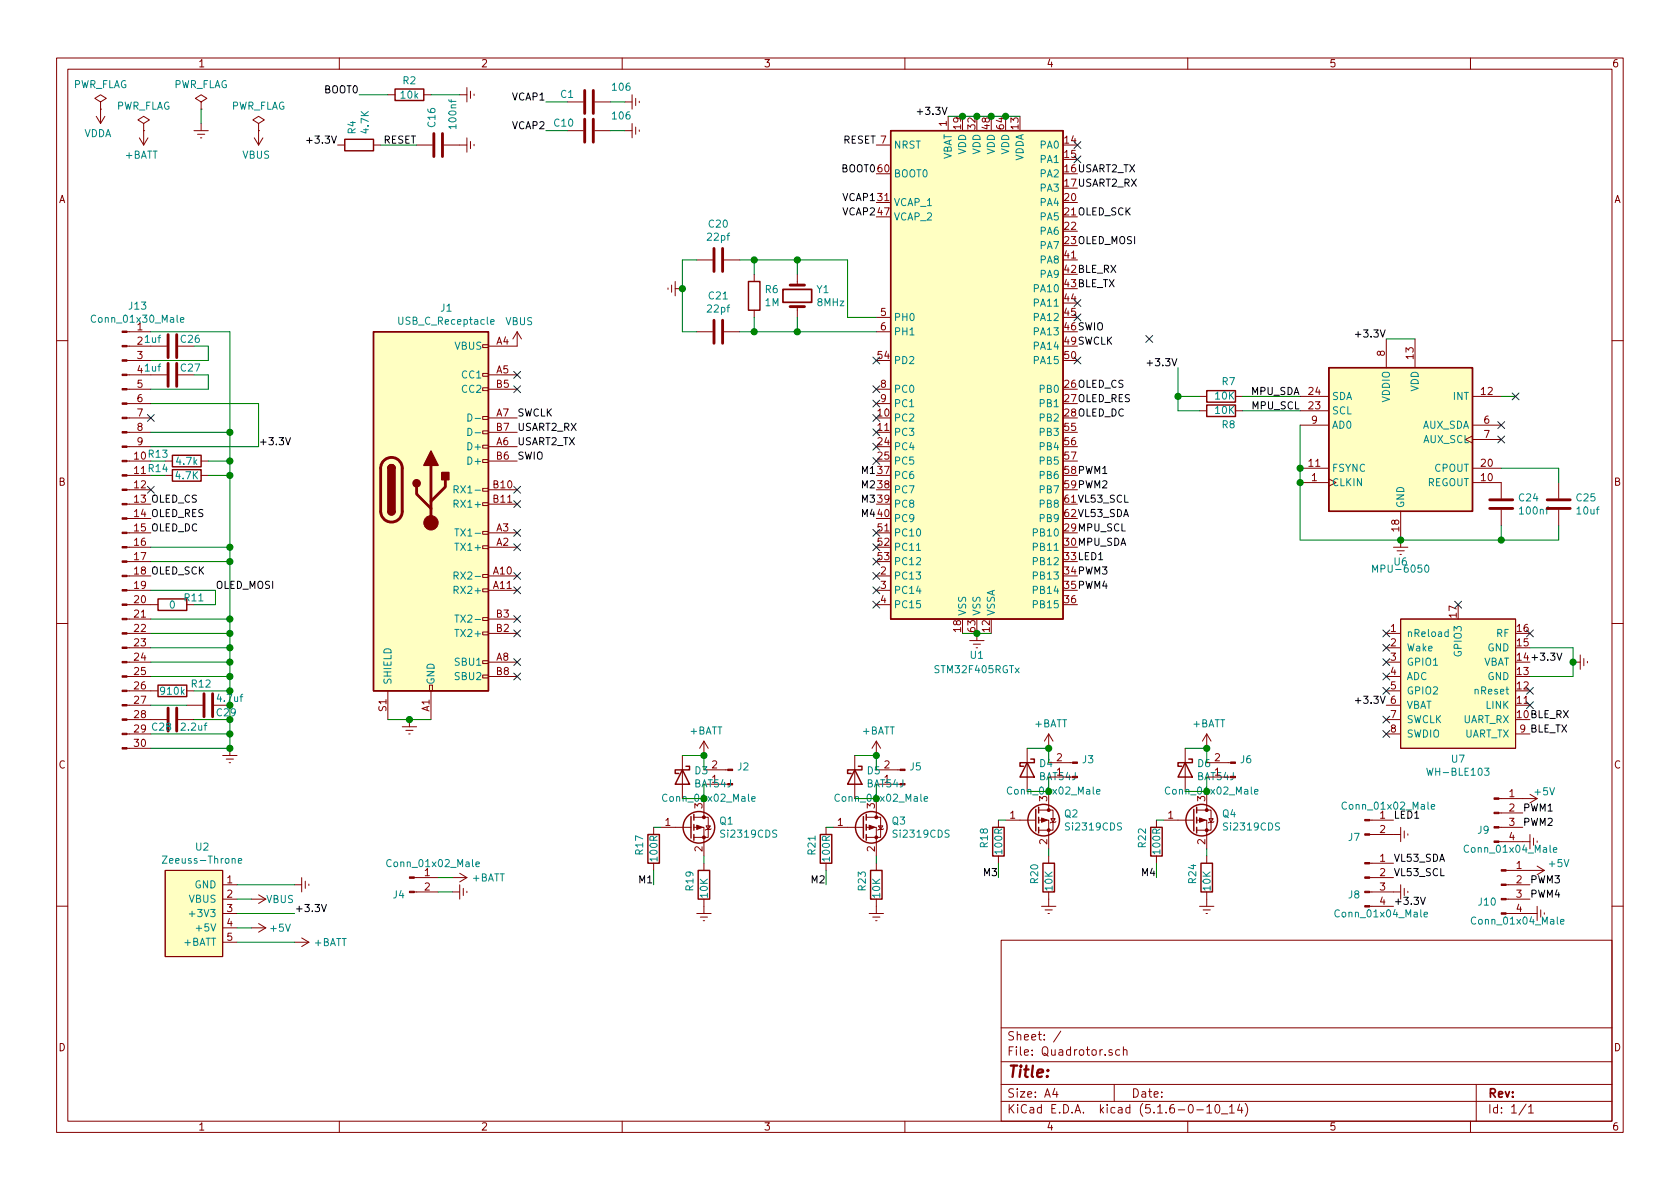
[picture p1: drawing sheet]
EESchema Schematic File Version 4
EELAYER 30 0
EELAYER END
$Descr A4 11693 8268
encoding utf-8
Sheet 1 1
Title ""
Date ""
Rev ""
Comp ""
Comment1 ""
Comment2 ""
Comment3 ""
Comment4 ""
$EndDescr
$Comp
L Device:Crystal Y1
U 1 1
P 5550 2050
F 0 "Y1" V 5504 2181 50  0000 L CNN
F 1 "8MHz" V 5595 2181 50  0000 L CNN
F 2 "Crystal:Crystal_SMD_TXC_7A-2Pin_5x3.2mm" H 5550 2050 50  0001 C CNN
F 3 "~" H 5550 2050 50  0001 C CNN
	1    5550 2050
	0    1    1    0   
$EndComp
$Comp
L Device:R R6
U 1 1
P 5250 2050
F 0 "R6" H 5320 2096 50  0000 L CNN
F 1 "1M" H 5320 2005 50  0000 L CNN
F 2 "Resistor_SMD:R_0603_1608Metric_Pad1.05x0.95mm_HandSolder" V 5180 2050 50  0001 C CNN
F 3 "~" H 5250 2050 50  0001 C CNN
	1    5250 2050
	1    0    0    -1  
$EndComp
Wire Wire Line
	5250 1800 5250 1900
Wire Wire Line
	5250 2200 5250 2300
Wire Wire Line
	5550 2200 5550 2300
Wire Wire Line
	5250 2300 5550 2300
Wire Wire Line
	5550 1800 5550 1900
Wire Wire Line
	5250 1800 5550 1800
Wire Wire Line
	5550 1800 5900 1800
Wire Wire Line
	5900 2200 6100 2200
Wire Wire Line
	5550 2300 6100 2300
Wire Wire Line
	4750 1800 4750 2000
$Comp
L power:Earth #PWR016
U 1 1
P 4750 2000
F 0 "#PWR016" H 4750 1750 50  0001 C CNN
F 1 "Earth" H 4750 1850 50  0001 C CNN
F 2 "" H 4750 2000 50  0001 C CNN
F 3 "~" H 4750 2000 50  0001 C CNN
	1    4750 2000
	0    1    1    0   
$EndComp
$Comp
L Device:C C20
U 1 1
P 5000 1800
F 0 "C20" V 4748 1800 50  0000 C CNN
F 1 "22pf" V 4839 1800 50  0000 C CNN
F 2 "Capacitor_SMD:C_0603_1608Metric_Pad1.05x0.95mm_HandSolder" H 5038 1650 50  0001 C CNN
F 3 "~" H 5000 1800 50  0001 C CNN
	1    5000 1800
	0    1    1    0   
$EndComp
$Comp
L Device:C C21
U 1 1
P 5000 2300
F 0 "C21" V 4748 2300 50  0000 C CNN
F 1 "22pf" V 4839 2300 50  0000 C CNN
F 2 "Capacitor_SMD:C_0603_1608Metric_Pad1.05x0.95mm_HandSolder" H 5038 2150 50  0001 C CNN
F 3 "~" H 5000 2300 50  0001 C CNN
	1    5000 2300
	0    1    1    0   
$EndComp
Wire Wire Line
	5150 2300 5250 2300
Connection ~ 5250 2300
Wire Wire Line
	4850 2300 4750 2300
Wire Wire Line
	5150 1800 5250 1800
Connection ~ 5250 1800
Connection ~ 4750 2000
Text Label 6100 1200 2    50   ~ 0
BOOT0
Text Label 6100 1000 2    50   ~ 0
RESET
$Comp
L power:PWR_FLAG #FLG01
U 1 1
P 700 750
F 0 "#FLG01" H 700 825 50  0001 C CNN
F 1 "PWR_FLAG" H 700 923 50  0000 C CNN
F 2 "" H 700 750 50  0001 C CNN
F 3 "~" H 700 750 50  0001 C CNN
	1    700  750 
	1    0    0    -1  
$EndComp
$Comp
L power:VDDA #PWR01
U 1 1
P 700 750
F 0 "#PWR01" H 700 600 50  0001 C CNN
F 1 "VDDA" H 718 923 50  0000 C CNN
F 2 "" H 700 750 50  0001 C CNN
F 3 "" H 700 750 50  0001 C CNN
	1    700  750 
	-1   0    0    1   
$EndComp
Text Label 2900 1000 2    50   ~ 0
RESET
$Comp
L Device:R R4
U 1 1
P 2500 1000
F 0 "R4" H 2430 954 50  0000 R CNN
F 1 "4.7K" H 2430 1045 50  0000 R CNN
F 2 "Resistor_SMD:R_0603_1608Metric_Pad1.05x0.95mm_HandSolder" V 2430 1000 50  0001 C CNN
F 3 "~" H 2500 1000 50  0001 C CNN
	1    2500 1000
	0    1    1    0   
$EndComp
Text Label 2500 650  2    50   ~ 0
BOOT0
Wire Wire Line
	2700 650  2500 650 
Wire Wire Line
	3000 650  3200 650 
$Comp
L Device:R R2
U 1 1
P 2850 650
F 0 "R2" V 2750 650 50  0000 C CNN
F 1 "10k" V 2850 650 50  0000 C CNN
F 2 "Resistor_SMD:R_0603_1608Metric_Pad1.05x0.95mm_HandSolder" V 2780 650 50  0001 C CNN
F 3 "~" H 2850 650 50  0001 C CNN
	1    2850 650 
	0    1    1    0   
$EndComp
Text Label 2350 1000 2    50   ~ 0
+3.3V
$Comp
L power:PWR_FLAG #FLG02
U 1 1
P 1000 900
F 0 "#FLG02" H 1000 975 50  0001 C CNN
F 1 "PWR_FLAG" H 1000 1073 50  0000 C CNN
F 2 "" H 1000 900 50  0001 C CNN
F 3 "~" H 1000 900 50  0001 C CNN
	1    1000 900 
	1    0    0    -1  
$EndComp
$Comp
L power:+BATT #PWR03
U 1 1
P 1000 900
F 0 "#PWR03" H 1000 750 50  0001 C CNN
F 1 "+BATT" H 1015 1073 50  0000 C CNN
F 2 "" H 1000 900 50  0001 C CNN
F 3 "" H 1000 900 50  0001 C CNN
	1    1000 900 
	-1   0    0    1   
$EndComp
Text Label 7500 2300 0    50   ~ 0
SWIO
Text Label 7500 2400 0    50   ~ 0
SWCLK
Text Label 7500 3500 0    50   ~ 0
VL53_SCL
Text Label 7500 3600 0    50   ~ 0
VL53_SDA
$Comp
L QuadoFly-rescue:WH-BLE103-RF_Bluetooth-rccar-rescue U7
U 1 1
P 10150 5250
F 0 "U7" H 10150 5227 50  0000 C CNN
F 1 "WH-BLE103" H 10150 5136 50  0000 C CNN
F 2 "RF:WH-BLE103" H 10150 5250 50  0001 C CNN
F 3 "" H 10150 5250 50  0001 C CNN
	1    10150 5250
	1    0    0    -1  
$EndComp
$Comp
L Sensor_Motion:MPU-6050 U6
U 1 1
P 9750 3050
F 0 "U6" H 9750 2200 50  0000 C CNN
F 1 "MPU-6050" H 9750 2150 50  0000 C CNN
F 2 "Sensor_Motion:InvenSense_QFN-24_4x4mm_P0.5mm" H 9750 2250 50  0001 C CNN
F 3 "https://store.invensense.com/datasheets/invensense/MPU-6050_DataSheet_V3%204.pdf" H 9750 2900 50  0001 C CNN
	1    9750 3050
	1    0    0    -1  
$EndComp
NoConn ~ 10150 4200
NoConn ~ 10650 4400
NoConn ~ 10650 4800
NoConn ~ 9650 4800
NoConn ~ 9650 4700
NoConn ~ 9650 4600
NoConn ~ 9650 4400
NoConn ~ 9650 5000
NoConn ~ 9650 5100
Text Label 9650 4900 2    50   ~ 0
+3.3V
Text Label 10650 4600 0    50   ~ 0
+3.3V
Wire Wire Line
	10650 4500 10950 4500
Wire Wire Line
	10950 4500 10950 4600
Wire Wire Line
	10950 4700 10650 4700
$Comp
L power:Earth #PWR032
U 1 1
P 10950 4600
F 0 "#PWR032" H 10950 4350 50  0001 C CNN
F 1 "Earth" H 10950 4450 50  0001 C CNN
F 2 "" H 10950 4600 50  0001 C CNN
F 3 "~" H 10950 4600 50  0001 C CNN
	1    10950 4600
	0    -1   -1   0   
$EndComp
Connection ~ 10950 4600
Wire Wire Line
	10950 4600 10950 4700
Text Label 10650 5000 0    50   ~ 0
BLE_RX
Text Label 10650 5100 0    50   ~ 0
BLE_TX
Text Label 7500 1900 0    50   ~ 0
BLE_RX
Text Label 7500 2000 0    50   ~ 0
BLE_TX
Text Label 7500 3700 0    50   ~ 0
MPU_SCL
Text Label 7500 3800 0    50   ~ 0
MPU_SDA
Text Label 9650 2350 2    50   ~ 0
+3.3V
Wire Wire Line
	9850 2350 9650 2350
$Comp
L Device:R R7
U 1 1
P 8500 2750
F 0 "R7" V 8600 2750 50  0000 R CNN
F 1 "10K" V 8500 2800 50  0000 R CNN
F 2 "Resistor_SMD:R_0603_1608Metric_Pad1.05x0.95mm_HandSolder" V 8430 2750 50  0001 C CNN
F 3 "~" H 8500 2750 50  0001 C CNN
	1    8500 2750
	0    -1   -1   0   
$EndComp
$Comp
L Device:R R8
U 1 1
P 8500 2850
F 0 "R8" V 8400 2850 50  0000 R CNN
F 1 "10K" V 8500 2900 50  0000 R CNN
F 2 "Resistor_SMD:R_0603_1608Metric_Pad1.05x0.95mm_HandSolder" V 8430 2850 50  0001 C CNN
F 3 "~" H 8500 2850 50  0001 C CNN
	1    8500 2850
	0    -1   -1   0   
$EndComp
Wire Wire Line
	9050 2950 9050 3250
Wire Wire Line
	9050 3750 9750 3750
Connection ~ 9050 3250
Wire Wire Line
	9050 3250 9050 3350
Connection ~ 9050 3350
Wire Wire Line
	9050 3350 9050 3750
$Comp
L power:Earth #PWR027
U 1 1
P 9750 3750
F 0 "#PWR027" H 9750 3500 50  0001 C CNN
F 1 "Earth" H 9750 3600 50  0001 C CNN
F 2 "" H 9750 3750 50  0001 C CNN
F 3 "~" H 9750 3750 50  0001 C CNN
	1    9750 3750
	1    0    0    -1  
$EndComp
Connection ~ 9750 3750
$Comp
L Device:C C24
U 1 1
P 10450 3500
F 0 "C24" H 10565 3546 50  0000 L CNN
F 1 "100nf" H 10565 3455 50  0000 L CNN
F 2 "Capacitor_SMD:C_0603_1608Metric_Pad1.05x0.95mm_HandSolder" H 10488 3350 50  0001 C CNN
F 3 "~" H 10450 3500 50  0001 C CNN
	1    10450 3500
	1    0    0    -1  
$EndComp
$Comp
L Device:C C25
U 1 1
P 10850 3500
F 0 "C25" H 10965 3546 50  0000 L CNN
F 1 "10uf" H 10965 3455 50  0000 L CNN
F 2 "Capacitor_SMD:C_0603_1608Metric_Pad1.05x0.95mm_HandSolder" H 10888 3350 50  0001 C CNN
F 3 "~" H 10850 3500 50  0001 C CNN
	1    10850 3500
	1    0    0    -1  
$EndComp
Wire Wire Line
	10850 3650 10850 3750
Wire Wire Line
	10850 3750 10450 3750
Wire Wire Line
	10450 3750 10450 3650
Wire Wire Line
	9750 3750 10450 3750
Connection ~ 10450 3750
Wire Wire Line
	10850 3350 10850 3250
Wire Wire Line
	10850 3250 10450 3250
NoConn ~ 10450 3050
NoConn ~ 10450 2950
Wire Wire Line
	10450 2750 10550 2750
Wire Wire Line
	9050 2750 8650 2750
Wire Wire Line
	9050 2850 8650 2850
Wire Wire Line
	8350 2750 8200 2750
Wire Wire Line
	8200 2850 8350 2850
Wire Wire Line
	8200 2550 8200 2750
Connection ~ 8200 2750
Wire Wire Line
	8200 2750 8200 2850
Text Label 8200 2550 2    50   ~ 0
+3.3V
Text Label 9050 2850 2    50   ~ 0
MPU_SCL
Text Label 9050 2750 2    50   ~ 0
MPU_SDA
Text Label 9700 6300 0    50   ~ 0
+3.3V
$Comp
L power:Earth #PWR022
U 1 1
P 9700 6200
F 0 "#PWR022" H 9700 5950 50  0001 C CNN
F 1 "Earth" H 9700 6050 50  0001 C CNN
F 2 "" H 9700 6200 50  0001 C CNN
F 3 "~" H 9700 6200 50  0001 C CNN
	1    9700 6200
	0    -1   -1   0   
$EndComp
Text Label 9700 6100 0    50   ~ 0
VL53_SCL
Text Label 9700 6000 0    50   ~ 0
VL53_SDA
$Comp
L Connector:Conn_01x04_Male J8
U 1 1
P 9500 6100
F 0 "J8" H 9472 5982 50  0000 R CNN
F 1 "Conn_01x04_Male" H 9950 5850 50  0000 R CNN
F 2 "Connector_PinHeader_2.00mm:PinHeader_1x04_P2.00mm_Vertical" H 9500 6100 50  0001 C CNN
F 3 "~" H 9500 6100 50  0001 C CNN
	1    9500 6100
	1    0    0    -1  
$EndComp
Text Label 10600 5750 0    50   ~ 0
PWM2
Text Label 10650 6250 0    50   ~ 0
PWM4
$Comp
L power:Earth #PWR09
U 1 1
P 3200 650
F 0 "#PWR09" H 3200 400 50  0001 C CNN
F 1 "Earth" H 3200 500 50  0001 C CNN
F 2 "" H 3200 650 50  0001 C CNN
F 3 "~" H 3200 650 50  0001 C CNN
	1    3200 650 
	0    -1   -1   0   
$EndComp
Wire Wire Line
	2650 1000 2900 1000
Text Label 9700 5700 0    50   ~ 0
LED1
NoConn ~ 10550 2750
NoConn ~ 10650 4900
NoConn ~ 9650 4500
$Comp
L Device:C C16
U 1 1
P 3050 1000
F 0 "C16" H 3165 1046 50  0000 L CNN
F 1 "100nf" H 3150 900 50  0000 L CNN
F 2 "Capacitor_SMD:C_0603_1608Metric_Pad1.05x0.95mm_HandSolder" H 3088 850 50  0001 C CNN
F 3 "~" H 3050 1000 50  0001 C CNN
	1    3050 1000
	0    -1   -1   0   
$EndComp
$Comp
L power:Earth #PWR014
U 1 1
P 3200 1000
F 0 "#PWR014" H 3200 750 50  0001 C CNN
F 1 "Earth" H 3200 850 50  0001 C CNN
F 2 "" H 3200 1000 50  0001 C CNN
F 3 "~" H 3200 1000 50  0001 C CNN
	1    3200 1000
	0    -1   -1   0   
$EndComp
$Comp
L power:Earth #PWR029
U 1 1
P 10600 5850
F 0 "#PWR029" H 10600 5600 50  0001 C CNN
F 1 "Earth" H 10600 5700 50  0001 C CNN
F 2 "" H 10600 5850 50  0001 C CNN
F 3 "~" H 10600 5850 50  0001 C CNN
	1    10600 5850
	0    -1   -1   0   
$EndComp
Text Label 10600 5650 0    50   ~ 0
PWM1
Text Label 10650 6150 0    50   ~ 0
PWM3
Connection ~ 5550 1800
Connection ~ 5550 2300
$Comp
L power:Earth #PWR031
U 1 1
P 9700 5800
F 0 "#PWR031" H 9700 5550 50  0001 C CNN
F 1 "Earth" H 9700 5650 50  0001 C CNN
F 2 "" H 9700 5800 50  0001 C CNN
F 3 "~" H 9700 5800 50  0001 C CNN
	1    9700 5800
	0    -1   -1   0   
$EndComp
$Comp
L Connector:Conn_01x30_Male J13
U 1 1
P 850 3700
F 0 "J13" H 958 5281 50  0000 C CNN
F 1 "Conn_01x30_Male" H 958 5190 50  0000 C CNN
F 2 "Connector_FFC-FPC:FPC_1x30-0.7mm" H 850 3700 50  0001 C CNN
F 3 "~" H 850 3700 50  0001 C CNN
	1    850  3700
	1    0    0    -1  
$EndComp
$Comp
L power:Earth #PWR023
U 1 1
P 1600 5200
F 0 "#PWR023" H 1600 4950 50  0001 C CNN
F 1 "Earth" H 1600 5050 50  0001 C CNN
F 2 "" H 1600 5200 50  0001 C CNN
F 3 "~" H 1600 5200 50  0001 C CNN
	1    1600 5200
	1    0    0    -1  
$EndComp
Wire Wire Line
	1050 2300 1600 2300
Wire Wire Line
	1050 5200 1600 5200
Connection ~ 1600 5200
Wire Wire Line
	1050 3900 1600 3900
Connection ~ 1600 3900
Wire Wire Line
	1050 3800 1600 3800
Connection ~ 1600 3800
Wire Wire Line
	1600 3800 1600 3900
Wire Wire Line
	1050 4300 1600 4300
Wire Wire Line
	1600 3900 1600 4300
Connection ~ 1600 4300
Wire Wire Line
	1600 4300 1600 4400
Wire Wire Line
	1050 4400 1600 4400
Connection ~ 1600 4400
Wire Wire Line
	1050 4500 1600 4500
Wire Wire Line
	1600 4400 1600 4500
Connection ~ 1600 4500
Wire Wire Line
	1600 4500 1600 4600
Wire Wire Line
	1050 4600 1600 4600
Connection ~ 1600 4600
Wire Wire Line
	1600 4600 1600 4700
Wire Wire Line
	1050 4700 1600 4700
Connection ~ 1600 4700
$Comp
L Device:C C26
U 1 1
P 1200 2400
F 0 "C26" V 1150 2450 50  0000 L CNN
F 1 "1uf" V 1150 2200 50  0000 L CNN
F 2 "Capacitor_SMD:C_0603_1608Metric_Pad1.05x0.95mm_HandSolder" H 1238 2250 50  0001 C CNN
F 3 "~" H 1200 2400 50  0001 C CNN
	1    1200 2400
	0    1    1    0   
$EndComp
Wire Wire Line
	1350 2400 1450 2400
Wire Wire Line
	1450 2400 1450 2500
Wire Wire Line
	1450 2500 1050 2500
$Comp
L Device:C C27
U 1 1
P 1200 2600
F 0 "C27" V 1150 2650 50  0000 L CNN
F 1 "1uf" V 1150 2400 50  0000 L CNN
F 2 "Capacitor_SMD:C_0603_1608Metric_Pad1.05x0.95mm_HandSolder" H 1238 2450 50  0001 C CNN
F 3 "~" H 1200 2600 50  0001 C CNN
	1    1200 2600
	0    1    1    0   
$EndComp
Wire Wire Line
	1350 2600 1450 2600
Wire Wire Line
	1450 2600 1450 2700
Wire Wire Line
	1450 2700 1050 2700
$Comp
L Device:C C29
U 1 1
P 1450 4900
F 0 "C29" V 1500 4950 50  0000 L CNN
F 1 "4.7uf" V 1400 4950 50  0000 L CNN
F 2 "Capacitor_SMD:C_0603_1608Metric_Pad1.05x0.95mm_HandSolder" H 1488 4750 50  0001 C CNN
F 3 "~" H 1450 4900 50  0001 C CNN
	1    1450 4900
	0    1    1    0   
$EndComp
Wire Wire Line
	1600 4700 1600 4800
Connection ~ 1600 4900
Wire Wire Line
	1600 4900 1600 5000
$Comp
L Device:C C28
U 1 1
P 1200 5000
F 0 "C28" V 1250 4850 50  0000 L CNN
F 1 "2.2uf" V 1250 5050 50  0000 L CNN
F 2 "Capacitor_SMD:C_0603_1608Metric_Pad1.05x0.95mm_HandSolder" H 1238 4850 50  0001 C CNN
F 3 "~" H 1200 5000 50  0001 C CNN
	1    1200 5000
	0    1    1    0   
$EndComp
Wire Wire Line
	1050 4900 1300 4900
Wire Wire Line
	1350 5000 1600 5000
Connection ~ 1600 5000
Wire Wire Line
	1600 5000 1600 5100
$Comp
L Device:R R13
U 1 1
P 1300 3200
F 0 "R13" V 1250 3000 50  0000 C CNN
F 1 "4.7k" V 1300 3200 50  0000 C CNN
F 2 "Resistor_SMD:R_0603_1608Metric_Pad1.05x0.95mm_HandSolder" V 1230 3200 50  0001 C CNN
F 3 "~" H 1300 3200 50  0001 C CNN
	1    1300 3200
	0    1    1    0   
$EndComp
$Comp
L Device:R R14
U 1 1
P 1300 3300
F 0 "R14" V 1250 3100 50  0000 C CNN
F 1 "4.7K" V 1300 3300 50  0000 C CNN
F 2 "Resistor_SMD:R_0603_1608Metric_Pad1.05x0.95mm_HandSolder" V 1230 3300 50  0001 C CNN
F 3 "~" H 1300 3300 50  0001 C CNN
	1    1300 3300
	0    1    1    0   
$EndComp
Wire Wire Line
	1050 3200 1150 3200
Wire Wire Line
	1050 3300 1150 3300
Wire Wire Line
	1450 3300 1600 3300
Connection ~ 1600 3300
Text Label 1800 3100 0    50   ~ 0
+3.3V
$Comp
L Device:R R12
U 1 1
P 1200 4800
F 0 "R12" V 1150 5000 50  0000 C CNN
F 1 "910k" V 1200 4800 50  0000 C CNN
F 2 "Resistor_SMD:R_0603_1608Metric_Pad1.05x0.95mm_HandSolder" V 1130 4800 50  0001 C CNN
F 3 "~" H 1200 4800 50  0001 C CNN
	1    1200 4800
	0    1    1    0   
$EndComp
Wire Wire Line
	1350 4800 1600 4800
Connection ~ 1600 4800
Wire Wire Line
	1600 4800 1600 4900
Text Label 1050 3500 0    50   ~ 0
OLED_CS
$Comp
L Device:R R11
U 1 1
P 1200 4200
F 0 "R11" V 1150 4350 50  0000 C CNN
F 1 "0" V 1200 4200 50  0000 C CNN
F 2 "Resistor_SMD:R_0603_1608Metric_Pad1.05x0.95mm_HandSolder" V 1130 4200 50  0001 C CNN
F 3 "~" H 1200 4200 50  0001 C CNN
	1    1200 4200
	0    1    1    0   
$EndComp
Wire Wire Line
	1350 4200 1500 4200
Wire Wire Line
	1500 4200 1500 4100
Wire Wire Line
	1500 4100 1050 4100
Text Label 1050 3700 0    50   ~ 0
OLED_DC
Text Label 1050 3600 0    50   ~ 0
OLED_RES
Text Label 1050 4000 0    50   ~ 0
OLED_SCK
Wire Wire Line
	1050 5100 1600 5100
Connection ~ 1600 5100
Wire Wire Line
	1600 5100 1600 5200
Wire Wire Line
	1050 3000 1600 3000
Connection ~ 1600 3000
Wire Wire Line
	1600 3000 1600 3200
Wire Wire Line
	1050 3100 1800 3100
Wire Wire Line
	1050 2800 1800 2800
Wire Wire Line
	1800 2800 1800 3100
Text Label 7500 1500 0    50   ~ 0
OLED_SCK
Text Label 1500 4100 0    50   ~ 0
OLED_MOSI
Text Label 7500 1700 0    50   ~ 0
OLED_MOSI
Text Label 7500 2700 0    50   ~ 0
OLED_CS
Text Label 7500 2800 0    50   ~ 0
OLED_RES
Text Label 7500 2900 0    50   ~ 0
OLED_DC
NoConn ~ 3600 2600
NoConn ~ 3600 2700
NoConn ~ 3600 4700
NoConn ~ 3600 4600
$Comp
L Connector:USB_C_Receptacle J1
U 1 1
P 3000 3400
F 0 "J1" H 3107 4667 50  0000 C CNN
F 1 "USB_C_Receptacle" H 3107 4576 50  0000 C CNN
F 2 "Connector_USB:USB_C_Receptacle_XKB_U262-16XN-4BVC11" H 3150 3400 50  0001 C CNN
F 3 "https://www.usb.org/sites/default/files/documents/usb_type-c.zip" H 3150 3400 50  0001 C CNN
	1    3000 3400
	1    0    0    -1  
$EndComp
Wire Wire Line
	2700 5000 2850 5000
$Comp
L power:Earth #PWR017
U 1 1
P 2850 5000
F 0 "#PWR017" H 2850 4750 50  0001 C CNN
F 1 "Earth" H 2850 4850 50  0001 C CNN
F 2 "" H 2850 5000 50  0001 C CNN
F 3 "~" H 2850 5000 50  0001 C CNN
	1    2850 5000
	1    0    0    -1  
$EndComp
Connection ~ 2850 5000
Wire Wire Line
	2850 5000 3000 5000
Text Label 3600 3200 0    50   ~ 0
SWIO
Text Label 3600 2900 0    50   ~ 0
SWCLK
NoConn ~ 3600 3400
NoConn ~ 3600 3500
NoConn ~ 3600 3700
NoConn ~ 3600 3800
NoConn ~ 3600 4000
NoConn ~ 3600 4100
NoConn ~ 3600 4300
NoConn ~ 3600 4400
$Comp
L power:VBUS #PWR0102
U 1 1
P 3600 2400
F 0 "#PWR0102" H 3600 2250 50  0001 C CNN
F 1 "VBUS" H 3615 2573 50  0000 C CNN
F 2 "" H 3600 2400 50  0001 C CNN
F 3 "" H 3600 2400 50  0001 C CNN
	1    3600 2400
	1    0    0    -1  
$EndComp
$Comp
L power:+5V #PWR0113
U 1 1
P 10600 5550
F 0 "#PWR0113" H 10600 5400 50  0001 C CNN
F 1 "+5V" V 10550 5700 50  0000 C CNN
F 2 "" H 10600 5550 50  0001 C CNN
F 3 "" H 10600 5550 50  0001 C CNN
	1    10600 5550
	0    1    1    0   
$EndComp
Wire Wire Line
	1600 2300 1600 3000
NoConn ~ 1050 2900
$Comp
L Connector:Conn_01x02_Male J7
U 1 1
P 9500 5700
F 0 "J7" H 9472 5582 50  0000 R CNN
F 1 "Conn_01x02_Male" H 10000 5800 50  0000 R CNN
F 2 "Connector_PinHeader_2.00mm:PinHeader_1x02_P2.00mm_Vertical" H 9500 5700 50  0001 C CNN
F 3 "~" H 9500 5700 50  0001 C CNN
	1    9500 5700
	1    0    0    -1  
$EndComp
Wire Wire Line
	5900 1800 5900 2200
$Comp
L Connector:Conn_01x04_Male J9
U 1 1
P 10400 5650
F 0 "J9" H 10372 5532 50  0000 R CNN
F 1 "Conn_01x04_Male" H 10850 5400 50  0000 R CNN
F 2 "Connector_PinHeader_2.00mm:PinHeader_1x04_P2.00mm_Vertical" H 10400 5650 50  0001 C CNN
F 3 "~" H 10400 5650 50  0001 C CNN
	1    10400 5650
	1    0    0    -1  
$EndComp
$Comp
L Connector:Conn_01x04_Male J10
U 1 1
P 10450 6150
F 0 "J10" H 10422 6032 50  0000 R CNN
F 1 "Conn_01x04_Male" H 10900 5900 50  0000 R CNN
F 2 "Connector_PinHeader_2.00mm:PinHeader_1x04_P2.00mm_Vertical" H 10450 6150 50  0001 C CNN
F 3 "~" H 10450 6150 50  0001 C CNN
	1    10450 6150
	1    0    0    -1  
$EndComp
$Comp
L power:Earth #PWR0111
U 1 1
P 10650 6350
F 0 "#PWR0111" H 10650 6100 50  0001 C CNN
F 1 "Earth" H 10650 6200 50  0001 C CNN
F 2 "" H 10650 6350 50  0001 C CNN
F 3 "~" H 10650 6350 50  0001 C CNN
	1    10650 6350
	0    -1   -1   0   
$EndComp
$Comp
L power:+5V #PWR0112
U 1 1
P 10650 6050
F 0 "#PWR0112" H 10650 5900 50  0001 C CNN
F 1 "+5V" V 10600 6250 50  0000 C CNN
F 2 "" H 10650 6050 50  0001 C CNN
F 3 "" H 10650 6050 50  0001 C CNN
	1    10650 6050
	0    1    1    0   
$EndComp
Wire Wire Line
	1600 3300 1600 3800
NoConn ~ 1050 3400
Wire Wire Line
	1450 3200 1600 3200
Connection ~ 1600 3200
Wire Wire Line
	1600 3200 1600 3300
$Comp
L MCU_ST_STM32F4:STM32F405RGTx U1
U 1 1
P 6800 2600
F 0 "U1" H 6800 650 50  0000 C CNN
F 1 "STM32F405RGTx" H 6800 550 50  0000 C CNN
F 2 "Package_QFP:LQFP-64_10x10mm_P0.5mm" H 6200 900 50  0001 R CNN
F 3 "http://www.st.com/st-web-ui/static/active/en/resource/technical/document/datasheet/DM00037051.pdf" H 6800 2600 50  0001 C CNN
	1    6800 2600
	1    0    0    -1  
$EndComp
$Comp
L Transistor_FET:Si2319CDS Q1
U 1 1
P 4800 5750
F 0 "Q1" H 5004 5796 50  0000 L CNN
F 1 "Si2319CDS" H 5004 5705 50  0000 L CNN
F 2 "Package_TO_SOT_SMD:SOT-23" H 5000 5675 50  0001 L CIN
F 3 "http://www.vishay.com/docs/66709/si2319cd.pdf" H 4800 5750 50  0001 L CNN
	1    4800 5750
	1    0    0    -1  
$EndComp
$Comp
L Device:R R19
U 1 1
P 4900 6150
F 0 "R19" V 4800 6250 50  0000 R CNN
F 1 "10K" V 4900 6200 50  0000 R CNN
F 2 "Resistor_SMD:R_0603_1608Metric_Pad1.05x0.95mm_HandSolder" V 4830 6150 50  0001 C CNN
F 3 "~" H 4900 6150 50  0001 C CNN
	1    4900 6150
	1    0    0    -1  
$EndComp
Wire Wire Line
	4900 5950 4900 6000
$Comp
L Device:R R17
U 1 1
P 4550 5900
F 0 "R17" V 4450 6000 50  0000 R CNN
F 1 "100R" V 4550 6000 50  0000 R CNN
F 2 "Resistor_SMD:R_0603_1608Metric_Pad1.05x0.95mm_HandSolder" V 4480 5900 50  0001 C CNN
F 3 "~" H 4550 5900 50  0001 C CNN
	1    4550 5900
	1    0    0    -1  
$EndComp
Wire Wire Line
	4900 5550 4900 5450
$Comp
L Connector:Conn_01x02_Male J2
U 1 1
P 5100 5450
F 0 "J2" H 5072 5332 50  0000 R CNN
F 1 "Conn_01x02_Male" H 5600 5550 50  0000 R CNN
F 2 "Connector_PinHeader_2.00mm:PinHeader_1x02_P2.00mm_Vertical" H 5100 5450 50  0001 C CNN
F 3 "~" H 5100 5450 50  0001 C CNN
	1    5100 5450
	-1   0    0    1   
$EndComp
Wire Wire Line
	4900 5350 4900 5250
$Comp
L power:+BATT #PWR08
U 1 1
P 4900 5250
F 0 "#PWR08" H 4900 5100 50  0001 C CNN
F 1 "+BATT" H 4915 5423 50  0000 C CNN
F 2 "" H 4900 5250 50  0001 C CNN
F 3 "" H 4900 5250 50  0001 C CNN
	1    4900 5250
	1    0    0    -1  
$EndComp
Wire Wire Line
	4750 5250 4900 5250
Connection ~ 4900 5250
Wire Wire Line
	4750 5550 4900 5550
Connection ~ 4900 5550
Wire Wire Line
	4600 5750 4550 5750
Wire Wire Line
	4550 6050 4550 6150
$Comp
L power:Earth #PWR010
U 1 1
P 4900 6300
F 0 "#PWR010" H 4900 6050 50  0001 C CNN
F 1 "Earth" H 4900 6150 50  0001 C CNN
F 2 "" H 4900 6300 50  0001 C CNN
F 3 "~" H 4900 6300 50  0001 C CNN
	1    4900 6300
	1    0    0    -1  
$EndComp
$Comp
L Transistor_FET:Si2319CDS Q3
U 1 1
P 6000 5750
F 0 "Q3" H 6204 5796 50  0000 L CNN
F 1 "Si2319CDS" H 6204 5705 50  0000 L CNN
F 2 "Package_TO_SOT_SMD:SOT-23" H 6200 5675 50  0001 L CIN
F 3 "http://www.vishay.com/docs/66709/si2319cd.pdf" H 6000 5750 50  0001 L CNN
	1    6000 5750
	1    0    0    -1  
$EndComp
$Comp
L Device:R R23
U 1 1
P 6100 6150
F 0 "R23" V 6000 6250 50  0000 R CNN
F 1 "10K" V 6100 6200 50  0000 R CNN
F 2 "Resistor_SMD:R_0603_1608Metric_Pad1.05x0.95mm_HandSolder" V 6030 6150 50  0001 C CNN
F 3 "~" H 6100 6150 50  0001 C CNN
	1    6100 6150
	1    0    0    -1  
$EndComp
Wire Wire Line
	6100 5950 6100 6000
$Comp
L Device:R R21
U 1 1
P 5750 5900
F 0 "R21" V 5650 6000 50  0000 R CNN
F 1 "100R" V 5750 6000 50  0000 R CNN
F 2 "Resistor_SMD:R_0603_1608Metric_Pad1.05x0.95mm_HandSolder" V 5680 5900 50  0001 C CNN
F 3 "~" H 5750 5900 50  0001 C CNN
	1    5750 5900
	1    0    0    -1  
$EndComp
Wire Wire Line
	6100 5550 6100 5450
$Comp
L Connector:Conn_01x02_Male J5
U 1 1
P 6300 5450
F 0 "J5" H 6272 5332 50  0000 R CNN
F 1 "Conn_01x02_Male" H 6800 5550 50  0000 R CNN
F 2 "Connector_PinHeader_2.00mm:PinHeader_1x02_P2.00mm_Vertical" H 6300 5450 50  0001 C CNN
F 3 "~" H 6300 5450 50  0001 C CNN
	1    6300 5450
	-1   0    0    1   
$EndComp
Wire Wire Line
	6100 5350 6100 5250
$Comp
L power:+BATT #PWR015
U 1 1
P 6100 5250
F 0 "#PWR015" H 6100 5100 50  0001 C CNN
F 1 "+BATT" H 6115 5423 50  0000 C CNN
F 2 "" H 6100 5250 50  0001 C CNN
F 3 "" H 6100 5250 50  0001 C CNN
	1    6100 5250
	1    0    0    -1  
$EndComp
Wire Wire Line
	5950 5250 6100 5250
Connection ~ 6100 5250
Wire Wire Line
	5950 5550 6100 5550
Connection ~ 6100 5550
Wire Wire Line
	5800 5750 5750 5750
Wire Wire Line
	5750 6050 5750 6150
$Comp
L power:Earth #PWR018
U 1 1
P 6100 6300
F 0 "#PWR018" H 6100 6050 50  0001 C CNN
F 1 "Earth" H 6100 6150 50  0001 C CNN
F 2 "" H 6100 6300 50  0001 C CNN
F 3 "~" H 6100 6300 50  0001 C CNN
	1    6100 6300
	1    0    0    -1  
$EndComp
$Comp
L Transistor_FET:Si2319CDS Q2
U 1 1
P 7200 5700
F 0 "Q2" H 7404 5746 50  0000 L CNN
F 1 "Si2319CDS" H 7404 5655 50  0000 L CNN
F 2 "Package_TO_SOT_SMD:SOT-23" H 7400 5625 50  0001 L CIN
F 3 "http://www.vishay.com/docs/66709/si2319cd.pdf" H 7200 5700 50  0001 L CNN
	1    7200 5700
	1    0    0    -1  
$EndComp
$Comp
L Device:R R20
U 1 1
P 7300 6100
F 0 "R20" V 7200 6200 50  0000 R CNN
F 1 "10K" V 7300 6150 50  0000 R CNN
F 2 "Resistor_SMD:R_0603_1608Metric_Pad1.05x0.95mm_HandSolder" V 7230 6100 50  0001 C CNN
F 3 "~" H 7300 6100 50  0001 C CNN
	1    7300 6100
	1    0    0    -1  
$EndComp
Wire Wire Line
	7300 5900 7300 5950
$Comp
L Device:R R18
U 1 1
P 6950 5850
F 0 "R18" V 6850 5950 50  0000 R CNN
F 1 "100R" V 6950 5950 50  0000 R CNN
F 2 "Resistor_SMD:R_0603_1608Metric_Pad1.05x0.95mm_HandSolder" V 6880 5850 50  0001 C CNN
F 3 "~" H 6950 5850 50  0001 C CNN
	1    6950 5850
	1    0    0    -1  
$EndComp
Wire Wire Line
	7300 5500 7300 5400
$Comp
L Connector:Conn_01x02_Male J3
U 1 1
P 7500 5400
F 0 "J3" H 7472 5282 50  0000 R CNN
F 1 "Conn_01x02_Male" H 8000 5500 50  0000 R CNN
F 2 "Connector_PinHeader_2.00mm:PinHeader_1x02_P2.00mm_Vertical" H 7500 5400 50  0001 C CNN
F 3 "~" H 7500 5400 50  0001 C CNN
	1    7500 5400
	-1   0    0    1   
$EndComp
Wire Wire Line
	7300 5300 7300 5200
$Comp
L power:+BATT #PWR011
U 1 1
P 7300 5200
F 0 "#PWR011" H 7300 5050 50  0001 C CNN
F 1 "+BATT" H 7315 5373 50  0000 C CNN
F 2 "" H 7300 5200 50  0001 C CNN
F 3 "" H 7300 5200 50  0001 C CNN
	1    7300 5200
	1    0    0    -1  
$EndComp
Wire Wire Line
	7150 5200 7300 5200
Connection ~ 7300 5200
Wire Wire Line
	7150 5500 7300 5500
Connection ~ 7300 5500
Wire Wire Line
	7000 5700 6950 5700
Wire Wire Line
	6950 6000 6950 6100
$Comp
L power:Earth #PWR013
U 1 1
P 7300 6250
F 0 "#PWR013" H 7300 6000 50  0001 C CNN
F 1 "Earth" H 7300 6100 50  0001 C CNN
F 2 "" H 7300 6250 50  0001 C CNN
F 3 "~" H 7300 6250 50  0001 C CNN
	1    7300 6250
	1    0    0    -1  
$EndComp
$Comp
L Transistor_FET:Si2319CDS Q4
U 1 1
P 8300 5700
F 0 "Q4" H 8504 5746 50  0000 L CNN
F 1 "Si2319CDS" H 8504 5655 50  0000 L CNN
F 2 "Package_TO_SOT_SMD:SOT-23" H 8500 5625 50  0001 L CIN
F 3 "http://www.vishay.com/docs/66709/si2319cd.pdf" H 8300 5700 50  0001 L CNN
	1    8300 5700
	1    0    0    -1  
$EndComp
$Comp
L Device:R R24
U 1 1
P 8400 6100
F 0 "R24" V 8300 6200 50  0000 R CNN
F 1 "10K" V 8400 6150 50  0000 R CNN
F 2 "Resistor_SMD:R_0603_1608Metric_Pad1.05x0.95mm_HandSolder" V 8330 6100 50  0001 C CNN
F 3 "~" H 8400 6100 50  0001 C CNN
	1    8400 6100
	1    0    0    -1  
$EndComp
Wire Wire Line
	8400 5900 8400 5950
$Comp
L Device:R R22
U 1 1
P 8050 5850
F 0 "R22" V 7950 5950 50  0000 R CNN
F 1 "100R" V 8050 5950 50  0000 R CNN
F 2 "Resistor_SMD:R_0603_1608Metric_Pad1.05x0.95mm_HandSolder" V 7980 5850 50  0001 C CNN
F 3 "~" H 8050 5850 50  0001 C CNN
	1    8050 5850
	1    0    0    -1  
$EndComp
Wire Wire Line
	8400 5500 8400 5400
$Comp
L Connector:Conn_01x02_Male J6
U 1 1
P 8600 5400
F 0 "J6" H 8572 5282 50  0000 R CNN
F 1 "Conn_01x02_Male" H 9100 5500 50  0000 R CNN
F 2 "Connector_PinHeader_2.00mm:PinHeader_1x02_P2.00mm_Vertical" H 8600 5400 50  0001 C CNN
F 3 "~" H 8600 5400 50  0001 C CNN
	1    8600 5400
	-1   0    0    1   
$EndComp
Wire Wire Line
	8400 5300 8400 5200
$Comp
L power:+BATT #PWR019
U 1 1
P 8400 5200
F 0 "#PWR019" H 8400 5050 50  0001 C CNN
F 1 "+BATT" H 8415 5373 50  0000 C CNN
F 2 "" H 8400 5200 50  0001 C CNN
F 3 "" H 8400 5200 50  0001 C CNN
	1    8400 5200
	1    0    0    -1  
$EndComp
Wire Wire Line
	8250 5200 8400 5200
Connection ~ 8400 5200
Wire Wire Line
	8250 5500 8400 5500
Connection ~ 8400 5500
Wire Wire Line
	8100 5700 8050 5700
Wire Wire Line
	8050 6000 8050 6100
$Comp
L power:Earth #PWR020
U 1 1
P 8400 6250
F 0 "#PWR020" H 8400 6000 50  0001 C CNN
F 1 "Earth" H 8400 6100 50  0001 C CNN
F 2 "" H 8400 6250 50  0001 C CNN
F 3 "~" H 8400 6250 50  0001 C CNN
	1    8400 6250
	1    0    0    -1  
$EndComp
Text Label 3800 700  2    50   ~ 0
VCAP1
Text Label 3800 900  2    50   ~ 0
VCAP2
$Comp
L Device:C C10
U 1 1
P 4100 900
F 0 "C10" V 4150 1000 50  0000 L CNN
F 1 "106" V 4200 600 50  0000 L CNN
F 2 "Capacitor_SMD:C_0603_1608Metric_Pad1.05x0.95mm_HandSolder" H 4138 750 50  0001 C CNN
F 3 "~" H 4100 900 50  0001 C CNN
	1    4100 900 
	0    -1   -1   0   
$EndComp
$Comp
L Device:C C1
U 1 1
P 4100 700
F 0 "C1" V 4150 800 50  0000 L CNN
F 1 "106" V 4200 400 50  0000 L CNN
F 2 "Capacitor_SMD:C_0603_1608Metric_Pad1.05x0.95mm_HandSolder" H 4138 550 50  0001 C CNN
F 3 "~" H 4100 700 50  0001 C CNN
	1    4100 700 
	0    -1   -1   0   
$EndComp
Wire Wire Line
	3800 700  3950 700 
Wire Wire Line
	3800 900  3950 900 
$Comp
L power:Earth #PWR07
U 1 1
P 4350 900
F 0 "#PWR07" H 4350 650 50  0001 C CNN
F 1 "Earth" H 4350 750 50  0001 C CNN
F 2 "" H 4350 900 50  0001 C CNN
F 3 "~" H 4350 900 50  0001 C CNN
	1    4350 900 
	0    -1   -1   0   
$EndComp
$Comp
L power:Earth #PWR02
U 1 1
P 4350 700
F 0 "#PWR02" H 4350 450 50  0001 C CNN
F 1 "Earth" H 4350 550 50  0001 C CNN
F 2 "" H 4350 700 50  0001 C CNN
F 3 "~" H 4350 700 50  0001 C CNN
	1    4350 700 
	0    -1   -1   0   
$EndComp
Wire Wire Line
	4350 700  4250 700 
Wire Wire Line
	4250 900  4350 900 
Text Label 6100 1400 2    50   ~ 0
VCAP1
Text Label 6100 1500 2    50   ~ 0
VCAP2
Wire Wire Line
	4750 2000 4750 2300
Wire Wire Line
	4750 1800 4850 1800
Text Label 6100 3300 2    50   ~ 0
M1
Text Label 6100 3400 2    50   ~ 0
M2
Text Label 6100 3500 2    50   ~ 0
M3
Text Label 6100 3600 2    50   ~ 0
M4
$Comp
L power:Earth #PWR021
U 1 1
P 6800 4400
F 0 "#PWR021" H 6800 4150 50  0001 C CNN
F 1 "Earth" H 6800 4250 50  0001 C CNN
F 2 "" H 6800 4400 50  0001 C CNN
F 3 "~" H 6800 4400 50  0001 C CNN
	1    6800 4400
	1    0    0    -1  
$EndComp
Wire Wire Line
	6700 4400 6800 4400
Connection ~ 6800 4400
Wire Wire Line
	6800 4400 6900 4400
Wire Wire Line
	6600 800  6700 800 
Connection ~ 6700 800 
Wire Wire Line
	6700 800  6800 800 
Connection ~ 6800 800 
Wire Wire Line
	6800 800  6900 800 
Connection ~ 6900 800 
Wire Wire Line
	6900 800  7000 800 
Connection ~ 7000 800 
Wire Wire Line
	7000 800  7100 800 
Text Label 6600 800  2    50   ~ 0
+3.3V
NoConn ~ 7500 1000
NoConn ~ 7500 2500
NoConn ~ 6100 2500
NoConn ~ 6100 2700
NoConn ~ 6100 2800
NoConn ~ 6100 2900
NoConn ~ 6100 3000
NoConn ~ 6100 3100
NoConn ~ 6100 3200
NoConn ~ 6100 3800
NoConn ~ 6100 3900
NoConn ~ 6100 4000
NoConn ~ 6100 4100
NoConn ~ 6100 4200
Text Label 4550 6150 2    50   ~ 0
M1
Text Label 5750 6150 2    50   ~ 0
M2
Text Label 6950 6100 2    50   ~ 0
M3
Text Label 8050 6100 2    50   ~ 0
M4
$Comp
L Diode:BAT54J D3
U 1 1
P 4750 5400
F 0 "D3" V 4704 5480 50  0000 L CNN
F 1 "BAT54J" V 4795 5480 50  0000 L CNN
F 2 "Diode_SMD:D_SOD-323F" H 4750 5225 50  0001 C CNN
F 3 "https://assets.nexperia.com/documents/data-sheet/BAT54J.pdf" H 4750 5400 50  0001 C CNN
	1    4750 5400
	0    1    1    0   
$EndComp
$Comp
L Diode:BAT54J D5
U 1 1
P 5950 5400
F 0 "D5" V 5904 5480 50  0000 L CNN
F 1 "BAT54J" V 5995 5480 50  0000 L CNN
F 2 "Diode_SMD:D_SOD-323F" H 5950 5225 50  0001 C CNN
F 3 "https://assets.nexperia.com/documents/data-sheet/BAT54J.pdf" H 5950 5400 50  0001 C CNN
	1    5950 5400
	0    1    1    0   
$EndComp
$Comp
L Diode:BAT54J D6
U 1 1
P 8250 5350
F 0 "D6" V 8204 5430 50  0000 L CNN
F 1 "BAT54J" V 8295 5430 50  0000 L CNN
F 2 "Diode_SMD:D_SOD-323F" H 8250 5175 50  0001 C CNN
F 3 "https://assets.nexperia.com/documents/data-sheet/BAT54J.pdf" H 8250 5350 50  0001 C CNN
	1    8250 5350
	0    1    1    0   
$EndComp
$Comp
L Diode:BAT54J D4
U 1 1
P 7150 5350
F 0 "D4" V 7104 5430 50  0000 L CNN
F 1 "BAT54J" V 7195 5430 50  0000 L CNN
F 2 "Diode_SMD:D_SOD-323F" H 7150 5175 50  0001 C CNN
F 3 "https://assets.nexperia.com/documents/data-sheet/BAT54J.pdf" H 7150 5350 50  0001 C CNN
	1    7150 5350
	0    1    1    0   
$EndComp
Text Label 7500 3900 0    50   ~ 0
LED1
Text Label 7500 1200 0    50   ~ 0
USART2_TX
Text Label 7500 1300 0    50   ~ 0
USART2_RX
Text Label 3600 3100 0    50   ~ 0
USART2_TX
Text Label 3600 3000 0    50   ~ 0
USART2_RX
Text Label 7500 3300 0    50   ~ 0
PWM1
Text Label 7500 3400 0    50   ~ 0
PWM2
Text Label 7500 4000 0    50   ~ 0
PWM3
Text Label 7500 4100 0    50   ~ 0
PWM4
NoConn ~ 7500 2100
NoConn ~ 7500 2200
$Comp
L power:PWR_FLAG #FLG0101
U 1 1
P 1400 750
F 0 "#FLG0101" H 1400 825 50  0001 C CNN
F 1 "PWR_FLAG" H 1400 923 50  0000 C CNN
F 2 "" H 1400 750 50  0001 C CNN
F 3 "~" H 1400 750 50  0001 C CNN
	1    1400 750 
	1    0    0    -1  
$EndComp
$Comp
L power:Earth #PWR0104
U 1 1
P 1400 850
F 0 "#PWR0104" H 1400 600 50  0001 C CNN
F 1 "Earth" H 1400 700 50  0001 C CNN
F 2 "" H 1400 850 50  0001 C CNN
F 3 "~" H 1400 850 50  0001 C CNN
	1    1400 850 
	1    0    0    -1  
$EndComp
Wire Wire Line
	1400 750  1400 850 
$Comp
L CUSTOM_Power:Zeeuss-Throne U2
U 1 1
P 1350 6750
F 0 "U2" H 1408 7615 50  0000 C CNN
F 1 "Zeeuss-Throne" H 1408 7524 50  0000 C CNN
F 2 "Connector:Zeeuss_Throne" H 1350 6750 50  0001 C CNN
F 3 "" H 1350 6750 50  0001 C CNN
	1    1350 6750
	1    0    0    -1  
$EndComp
$Comp
L power:Earth #PWR024
U 1 1
P 2050 6150
F 0 "#PWR024" H 2050 5900 50  0001 C CNN
F 1 "Earth" H 2050 6000 50  0001 C CNN
F 2 "" H 2050 6150 50  0001 C CNN
F 3 "~" H 2050 6150 50  0001 C CNN
	1    2050 6150
	0    -1   -1   0   
$EndComp
Wire Wire Line
	2050 6150 1650 6150
$Comp
L power:VBUS #PWR04
U 1 1
P 1750 6250
F 0 "#PWR04" H 1750 6100 50  0001 C CNN
F 1 "VBUS" V 1750 6450 50  0000 C CNN
F 2 "" H 1750 6250 50  0001 C CNN
F 3 "" H 1750 6250 50  0001 C CNN
	1    1750 6250
	0    1    1    0   
$EndComp
$Comp
L power:+BATT #PWR025
U 1 1
P 2050 6550
F 0 "#PWR025" H 2050 6400 50  0001 C CNN
F 1 "+BATT" V 2050 6800 50  0000 C CNN
F 2 "" H 2050 6550 50  0001 C CNN
F 3 "" H 2050 6550 50  0001 C CNN
	1    2050 6550
	0    1    1    0   
$EndComp
Wire Wire Line
	2050 6550 1650 6550
$Comp
L power:+5V #PWR012
U 1 1
P 1750 6450
F 0 "#PWR012" H 1750 6300 50  0001 C CNN
F 1 "+5V" V 1750 6650 50  0000 C CNN
F 2 "" H 1750 6450 50  0001 C CNN
F 3 "" H 1750 6450 50  0001 C CNN
	1    1750 6450
	0    1    1    0   
$EndComp
Text Label 2050 6350 0    50   ~ 0
+3.3V
Wire Wire Line
	2050 6350 1650 6350
Wire Wire Line
	1750 6450 1650 6450
Wire Wire Line
	1750 6250 1650 6250
$Comp
L power:VBUS #PWR026
U 1 1
P 1800 900
F 0 "#PWR026" H 1800 750 50  0001 C CNN
F 1 "VBUS" H 1815 1073 50  0000 C CNN
F 2 "" H 1800 900 50  0001 C CNN
F 3 "" H 1800 900 50  0001 C CNN
	1    1800 900 
	-1   0    0    1   
$EndComp
$Comp
L power:PWR_FLAG #FLG03
U 1 1
P 1800 900
F 0 "#FLG03" H 1800 975 50  0001 C CNN
F 1 "PWR_FLAG" H 1800 1073 50  0000 C CNN
F 2 "" H 1800 900 50  0001 C CNN
F 3 "~" H 1800 900 50  0001 C CNN
	1    1800 900 
	1    0    0    -1  
$EndComp
$Comp
L Connector:Conn_01x02_Male J4
U 1 1
P 2850 6100
F 0 "J4" H 2822 5982 50  0000 R CNN
F 1 "Conn_01x02_Male" H 3350 6200 50  0000 R CNN
F 2 "Connector_PinHeader_2.00mm:PinHeader_1x02_P2.00mm_Vertical" H 2850 6100 50  0001 C CNN
F 3 "~" H 2850 6100 50  0001 C CNN
	1    2850 6100
	1    0    0    -1  
$EndComp
$Comp
L power:+BATT #PWR028
U 1 1
P 3150 6100
F 0 "#PWR028" H 3150 5950 50  0001 C CNN
F 1 "+BATT" V 3150 6350 50  0000 C CNN
F 2 "" H 3150 6100 50  0001 C CNN
F 3 "" H 3150 6100 50  0001 C CNN
	1    3150 6100
	0    1    1    0   
$EndComp
$Comp
L power:Earth #PWR030
U 1 1
P 3150 6200
F 0 "#PWR030" H 3150 5950 50  0001 C CNN
F 1 "Earth" H 3150 6050 50  0001 C CNN
F 2 "" H 3150 6200 50  0001 C CNN
F 3 "~" H 3150 6200 50  0001 C CNN
	1    3150 6200
	0    -1   -1   0   
$EndComp
Wire Wire Line
	3150 6200 3050 6200
Wire Wire Line
	3150 6100 3050 6100
NoConn ~ 6100 3700
NoConn ~ 7500 1100
NoConn ~ 8000 2350
$EndSCHEMATC
